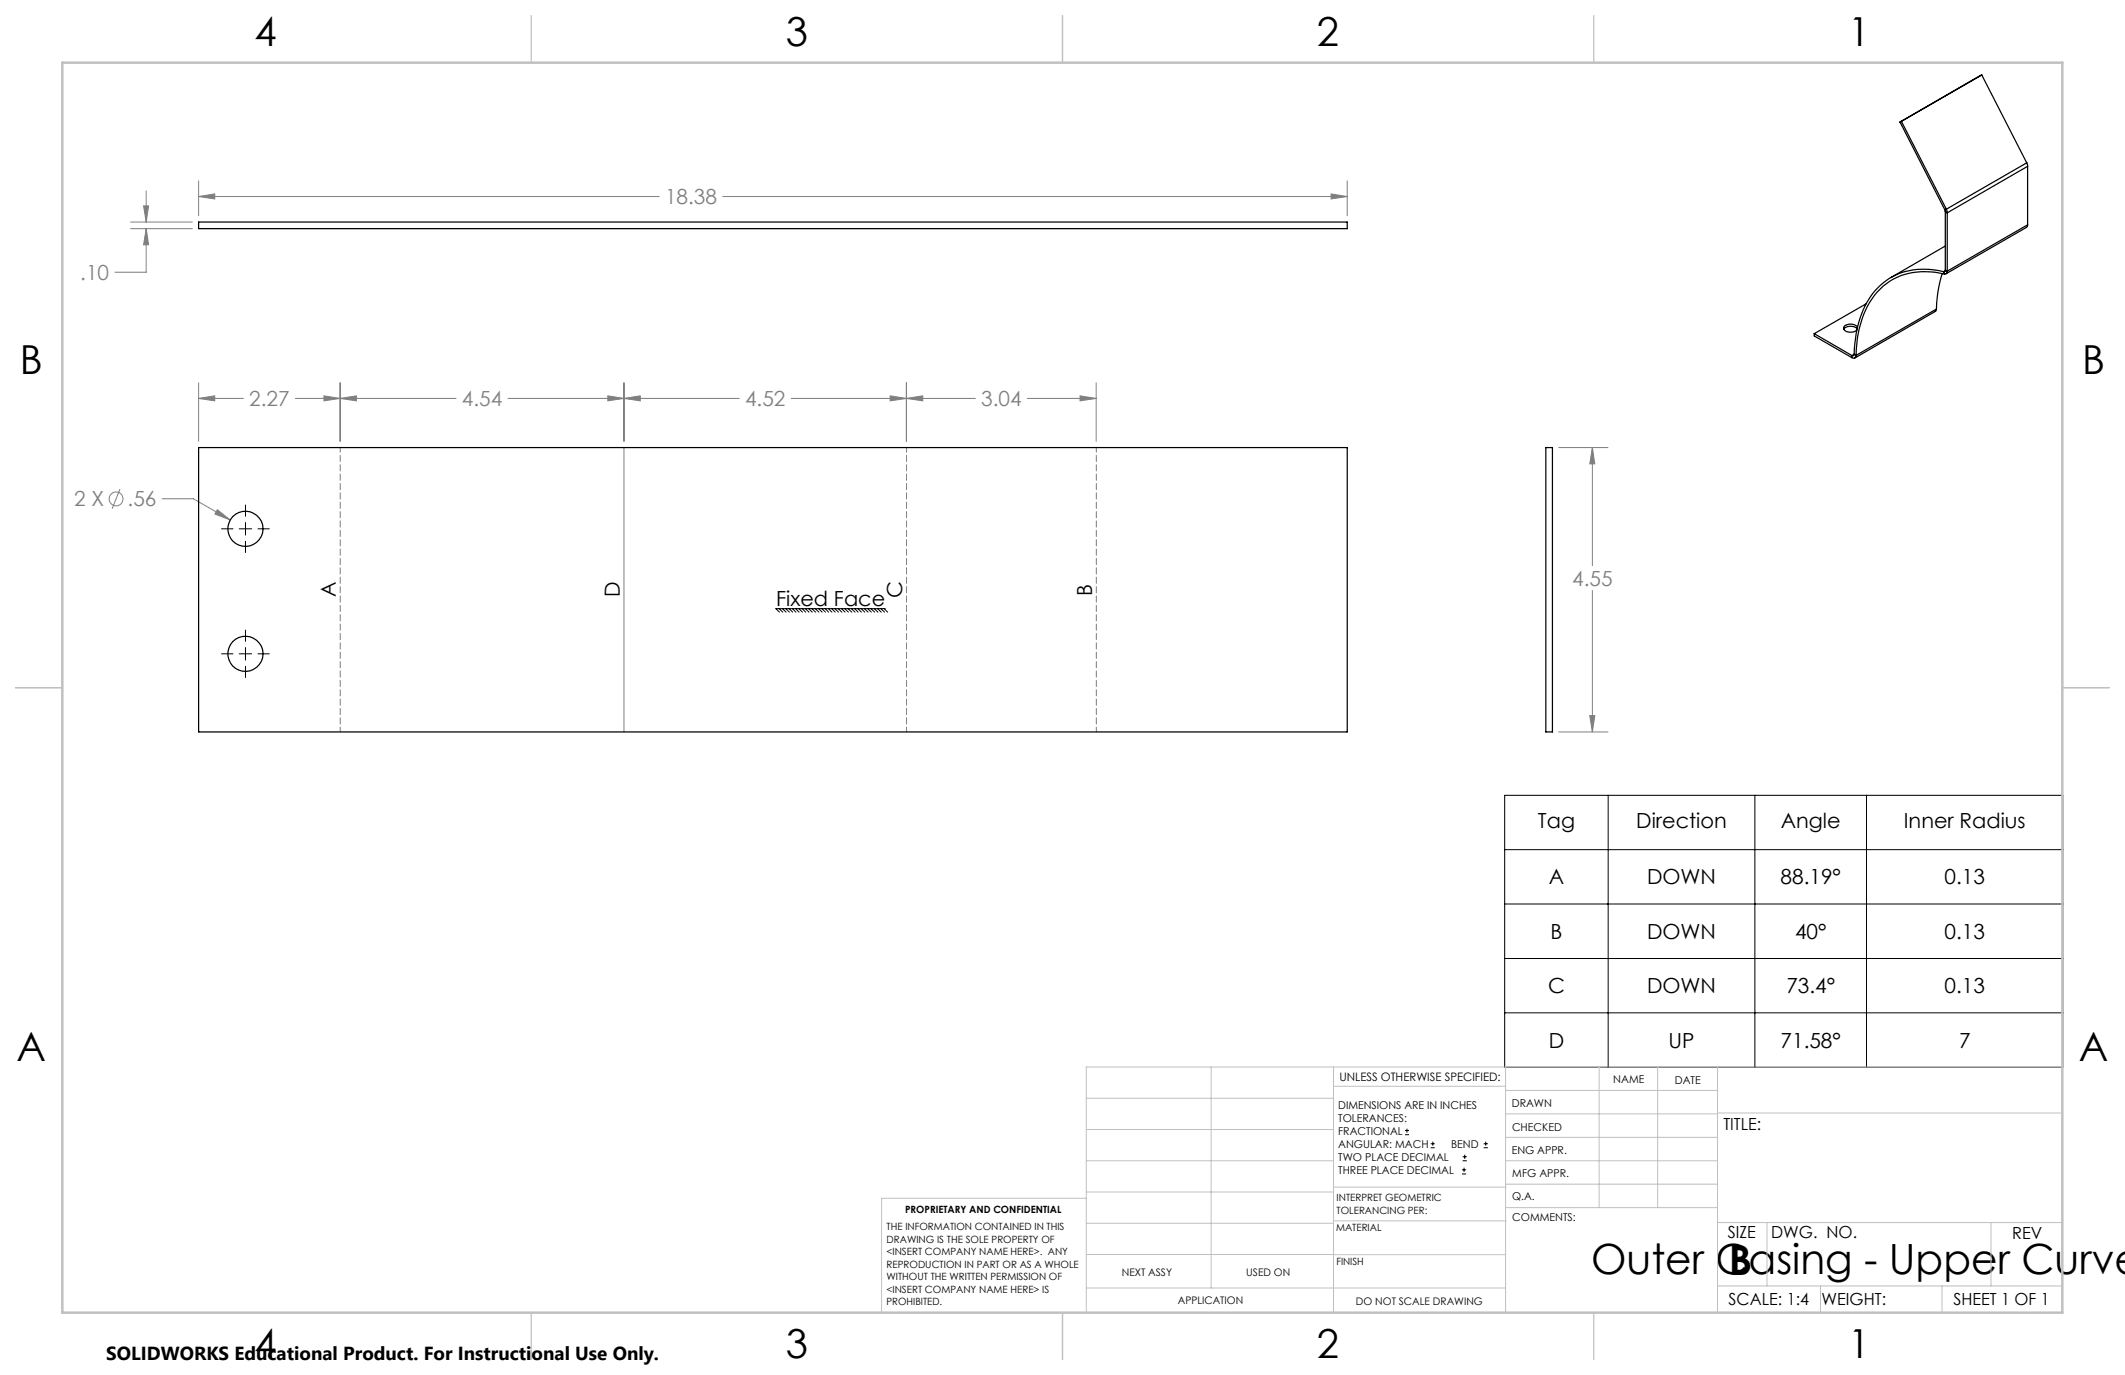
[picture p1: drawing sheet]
<svg xmlns="http://www.w3.org/2000/svg" width="432mm" height="279mm" viewBox="0 0 432 279" stroke-linecap="round" stroke-linejoin="round" font-family="sans-serif">
<g fill="none" stroke="#808080" stroke-width=".2">
<path d="M29.7 38.8v6.3M40.4 39.9l3.2-.5v1zM40.4 36.8v7.1M40.4 39.9h93.5M146.9 39.9h126.9M270.5 39.4l3.3 .5-3.3 .5zM273.8 36.8v7.1M26.5 46.5h12.6M26.5 45.1h12.6M29.2 41.8h1l-.5 3.3zM29.7 46.5l.5 3.2h-1zM29.7 46.5v8.8h-6.3"/>
<path d="M40.4 77.8v11.9M69.1 77.8v11.9M126.8 77.8v11.9M184.2 77.8v11.9M222.7 77.8v11.9M24.4 99.4l-1.6 4M40.4 81l3.2-.6v1.1zM40.4 81h9.1M60 81h32.7M65.8 80.4l3.3 .6-3.3 .5zM69.1 81l3.3-.6v1.1zM103.2 81h47"/>
<path d="M123.5 80.4l3.3 .6-3.3 .5zM126.8 90.9v57.8M126.8 81l3.3-.6v1.1zM160.8 81h37.4M180.9 80.4l3.3 .6-3.3 .5zM184.2 81l3.3-.6v1.1zM208.7 81h14M219.5 80.4l3.2 .6-3.2 .5zM316.7 90.9h10M323.6 90.9l.5 3.4h-1.1zM323.6 90.9v24M32.9 101.4h6.4l7.5 4.3"/>
<path d="M44.2 103.6l2.6 2.1-3.1-1.2zM323.6 120v28.7M316.7 148.7h10M323 145.4h1.1l-.5 3.3z"/>
<circle cx="23.6" cy="101.4" r="1.42"/>
</g>
<g fill="none" stroke="#000" stroke-width=".2">
<path d="M45 107.5h2.3M48.6 107.5h2.6M49.9 102.6v2.3M49.9 106.2v2.5M49.9 110v2.3M52.4 107.5h2.3M45 132.9h2.3M48.6 132.9h2.6M49.9 128v2.3M49.9 131.6v2.5M49.9 135.4v2.3M52.4 132.9h2.3"/>
<path d="M158.3 123.7l.8 .7M159 123.7l.7 .7M159.7 123.7l.7 .7M160.3 123.7l.8 .7M161 123.7l.7 .7M161.7 123.7l.7 .7M162.3 123.7l.8 .7M163 123.7l.7 .7M163.7 123.7l.7 .7M164.3 123.7l.8 .7M165 123.7l.7 .7M165.7 123.7l.7 .7"/>
<path d="M166.3 123.7l.8 .7M167 123.7l.7 .7M167.7 123.7l.7 .7M168.3 123.7l.8 .7M169 123.7l.7 .7M169.7 123.7l.7 .7M170.3 123.7l.8 .7M171 123.7l.7 .7M171.7 123.7l.7 .7M172.3 123.7l.8 .7M173 123.7l.7 .7M173.7 123.7l.7 .7"/>
<path d="M174.3 123.7l.7 .7M175 123.7l.7 .7M175.6 123.7l.8 .7M176.3 123.7l.8 .7M177 123.7l.7 .7M177.7 123.7l.7 .7M178.3 123.7l.8 .7M179 123.7l.7 .7M179.7 123.7l.7 .7M179.9 123.7h-22.2l.7 .7M305.8 161.6h113.4v55.3h-113.4zM305.8 172.6h113.4"/>
<path d="M326.8 161.6v55.3M356.6 161.6v55.3M379.3 161.6v55.3M305.8 183.7h113.4M305.8 194.8h113.4M305.8 205.8h113.4M285.5 230.6h.8M285.5 229.7h.8M285.9 229.3v.9M290.7 233.2h.8M290.7 232.4h.8M291.1 232v.8"/>
<path d="M297.1 238.5h.8M297.1 237.7h.8M297.2 235.9h.9M297.2 235.1h.9M297.5 237.3v.8M297.6 234.6v.9M301.5 233.2h.8M301.5 232.4h.8M301.9 232v.8"/>
</g>
<path d="M184.2 90.9v57.8M69.1 148.7v-57.8M222.8 148.7v-57.8" fill="none" stroke="#808080" stroke-width=".2" stroke-dasharray="1.3 .6" stroke-dashoffset=".3"/>
<g fill="none" stroke="#c0c0c0" stroke-width=".2">
<path d="M246.1 216.8v44.9M271 216.8v49.9M305.9 216.8v49.9M324.9 216.8v28.6M336.8 216.8v28.6M349 216.8v49.9M419.1 216.8h-198.4v49.9M220.7 235.9h50.3M220.7 229.5h50.3M220.7 223.2h50.3M271 220.7h34.9M305.9 231.1h43.1"/>
<path d="M305.9 226.3h43.1M305.9 221.6h43.1M305.9 235.9h43.1M349 226.2h70.1M220.7 248.6h50.3M220.7 242.2h50.3M220.7 254.9h50.3M220.7 243.5h-41.6v23.2M271 255h34.9M271 248.1h35M271 241.2h35M305.9 240.6h43.1"/>
<path d="M306 245.4h43M349 248.4h70.1M359.1 248.4v12.9M404.6 248.4v12.9M220.7 261.7h85.2M349 261.3h70.1M369.9 261.3v5.4M394.6 261.3v5.4"/>
</g>
<path d="M108 3.2v9.5M215.9 3.2v9.5M323.8 3.2v9.5M3.1 139.7h9.6M419.1 139.7h9.5M108 266.7v9.6M215.9 266.7v9.6M323.8 266.7v9.6" fill="none" stroke="#c0c0c0" stroke-width=".25"/>
<path d="M12.7 12.7h406.4v254h-406.4z" fill="none" stroke="#c0c0c0" stroke-width=".5"/>
<path d="M44.2 103.6l-.5 .9 3.1 1.2zM65.8 80.4l3.3 .6-3.3 .5zM40.4 81l3.2-.6v1.1zM69.1 81l3.3-.6v1.1zM123.5 80.4l3.3 .6-3.3 .5zM126.8 81l3.3-.6v1.1zM180.9 80.4l3.3 .6-3.3 .5zM184.2 81l3.3-.6v1.1zM219.5 80.4l3.2 .6-3.2 .5zM270.5 39.4l3.3 .5-3.3 .5zM40.4 39.9l3.2-.5v1zM29.7 46.5l.5 3.2h-1zM29.2 41.8h1l-.5 3.3zM323 145.4h1.1l-.5 3.3zM323.6 90.9l.5 3.4h-1.1z" fill="#808080"/>
<g fill="none" stroke="#000" stroke-width=".25">
<path d="M402.7 15.2l-16.3 9.5M402.7 15.2l9.1 17.9M402.7 15.2l-16.6 9.6M386.1 24.8l9.1 17.8M386.4 24.7l-.3 .1M386.4 24.7l9.1 17.8M411.8 33.1l.2 .7M411.8 33.1l-16.3 9.4M412 33.8l-16.3 9.5M412 33.8v11.9M40.4 45.1h233.4v1.4h-233.4zM394.7 55.6l-.9 3.8-.3 3.4"/>
<path d="M395 55.2a13.6 13.6 0 0 0-13.5 3.4 19.4 19.4 0 0 0-4.7 12.3v1.1M395 55.2l.1 .5M395.1 55.7a13.5 13.5 0 0 0-13.6 3.6 19.9 19.9 0 0 0-4.3 12.9M395.2 42.6l.1 .4M395.3 54.9l-.1 .3h-.2M395.3 50l-11.1 6.4M395.3 43l.4 .3M395.3 54.9l.4 .2M395.3 43v11.9M395.3 55l-.3 .2M395.5 42.5l.2 .8M395.5 42.5l-.3 .1"/>
<path d="M395.7 55.1a.47 .47 0 0 1-.6 .6M395.7 43.3v11.8M412 45.7l-.2 .5-16.4 9.4M412 45.7l-16.3 9.4M368.7 67.8v.5l7.6 4.4M368.7 67.8l7.6 4.4M376.3 72.2v.5M376.8 72a.28 .28 0 0 1-.2 .3 .28 .28 0 0 1-.3-.1M376.8 72l.4 .2M376.8 72l-.5 .2M377.2 72.2a.52 .52 0 0 1-.3 .5 .52 .52 0 0 1-.6 0M377.4 66.8a1.92 1.92 0 0 0-2.7 .1"/>
<path d="M377.4 66.5a1.82 1.82 0 0 0-2.8 0 1.25 1.25 0 0 0 1.7 1l.5-.1 .5-.4M379.2 61.7l-10.5 6.1M393.5 62.8l-.3 .5-16.3 9.4M393.5 62.8l-16.3 9.4M40.4 90.9h233.4v57.8h-233.4zM314.1 90.9h1.4v57.8h-1.4z"/>
<circle cx="49.9" cy="107.5" r="3.6"/>
<circle cx="49.9" cy="132.9" r="3.6"/>
</g>
<g font-size="8.5">
<text x="323.3" y="258.9">Outer Casing - Upper Curve</text>
<text x="351.3" y="259">B</text>
</g>
<g font-size="8.1">
<text x="51.7" y="9.3">4</text>
<text x="159.7" y="9.3">3</text>
<text x="267.6" y="9.3">2</text>
<text x="375.6" y="9.3">1</text>
<text x="4" y="76">B</text>
<text x="423.1" y="76">B</text>
<text x="3.3" y="215.7">A</text>
<text x="422.4" y="215.7">A</text>
<text x="51.7" y="276">4</text>
<text x="159.7" y="276">3</text>
<text x="267.6" y="276">2</text>
<text x="375.6" y="276">1</text>
</g>
<g font-size="4.2" fill="#808080">
<text x="135.1" y="41.5">18.38</text>
<text x="16.3" y="56.9">.10</text>
<text x="50.6" y="82.5">2.27</text>
<text x="93.9" y="82.5">4.54</text>
<text x="151.4" y="82.5">4.52</text>
<text x="199.4" y="82.5">3.04</text>
<text x="15" y="102.9">2 X</text>
<text x="25.9" y="102.9">.56</text>
<text x="319.5" y="119">4.55</text>
</g>
<g font-size="4.2">
<text x="68.3" y="121.4" transform="rotate(-90 68.3 121.4)">A</text>
<text x="125.9" y="121.4" transform="rotate(-90 125.9 121.4)">D</text>
<text x="157.7" y="123.1">Fixed Face</text>
<text x="183.3" y="121.5" transform="rotate(-90 183.3 121.5)">C</text>
<text x="221.9" y="121" transform="rotate(-90 221.9 121)">B</text>
<text x="312.5" y="168.2">Tag</text>
<text x="332.5" y="168.2">Direction</text>
<text x="361.9" y="168.2">Angle</text>
<text x="386.9" y="168.2">Inner Radius</text>
<text x="314.7" y="179.7">A</text>
<text x="334.7" y="179.7">DOWN</text>
<text x="361.8" y="179.7">88.19°</text>
<text x="395.1" y="179.7">0.13</text>
<text x="315.1" y="190.8">B</text>
<text x="334.7" y="190.8">DOWN</text>
<text x="364.8" y="190.8">40°</text>
<text x="395.1" y="190.8">0.13</text>
<text x="314.6" y="201.8">C</text>
<text x="334.7" y="201.8">DOWN</text>
<text x="363" y="201.8">73.4°</text>
<text x="395.1" y="201.8">0.13</text>
<text x="314.7" y="212.9">D</text>
<text x="339.1" y="212.9">UP</text>
<text x="361.8" y="212.9">71.58°</text>
<text x="398.1" y="212.9">7</text>
</g>
<text font-size="3.8" x="21.6" y="276.3">SOLIDWORKS Educational Product. For Instructional Use Only.</text>
<g font-size="3.4">
<text x="350.2" y="229.5">TITLE:</text>
<text x="351.1" y="251.6">SIZE</text>
<text x="359.9" y="251.6">DWG. NO.</text>
<text x="408.9" y="251.7">REV</text>
<text x="351.2" y="265.2">SCALE: 1:4</text>
<text x="370.1" y="265.3">WEIGHT:</text>
<text x="396.9" y="265.2">SHEET 1 OF 1</text>
</g>
<text font-size="2.4" x="272.2" y="219.7">UNLESS OTHERWISE SPECIFIED:</text>
<g font-size="2.2">
<text x="327.8" y="220.1">NAME</text>
<text x="340.3" y="220.2">DATE</text>
<text x="271.9" y="225.3">DIMENSIONS ARE IN INCHES</text>
<text x="271.9" y="227.9">TOLERANCES:</text>
<text x="307.2" y="224.9">DRAWN</text>
<text x="271.9" y="230.6">FRACTIONAL</text>
<text x="271.9" y="233.2">ANGULAR: MACH</text>
<text x="294.9" y="233.2">BEND</text>
<text x="307.3" y="229.8">CHECKED</text>
<text x="271.9" y="235.9">TWO PLACE DECIMAL</text>
<text x="271.9" y="238.5">THREE PLACE DECIMAL</text>
<text x="307.2" y="234.5">ENG APPR.</text>
<text x="307.3" y="239.2">MFG APPR.</text>
<text x="307.3" y="243.9">Q.A.</text>
<text x="307.3" y="248.1">COMMENTS:</text>
</g>
<g font-size="2.1">
<text x="227.9" y="259.2">NEXT ASSY</text>
<text x="253.3" y="259.2">USED ON</text>
<text x="239.3" y="265">APPLICATION</text>
<text x="275.5" y="265.1">DO NOT SCALE DRAWING</text>
</g>
<g font-size="2">
<text x="271.6" y="244.1">INTERPRET GEOMETRIC</text>
<text x="180.2" y="250">THE INFORMATION CONTAINED IN THIS</text>
<text x="183.9" y="246.4">PROPRIETARY AND CONFIDENTIAL</text>
<text x="271.5" y="250.2">MATERIAL</text>
<text x="271.6" y="246.6">TOLERANCING PER:</text>
<text x="180.2" y="252.5">DRAWING IS THE SOLE PROPERTY OF</text>
<text x="180.2" y="255.1">&lt;INSERT COMPANY NAME HERE&gt;. ANY</text>
<text x="180.2" y="257.6">REPRODUCTION IN PART OR AS A WHOLE</text>
<text x="271.5" y="257">FINISH</text>
<text x="180.2" y="260.1">WITHOUT THE WRITTEN PERMISSION OF</text>
<text x="180.2" y="262.6">&lt;INSERT COMPANY NAME HERE&gt; IS</text>
<text x="180.2" y="265.2">PROHIBITED.</text>
</g>
</svg>
